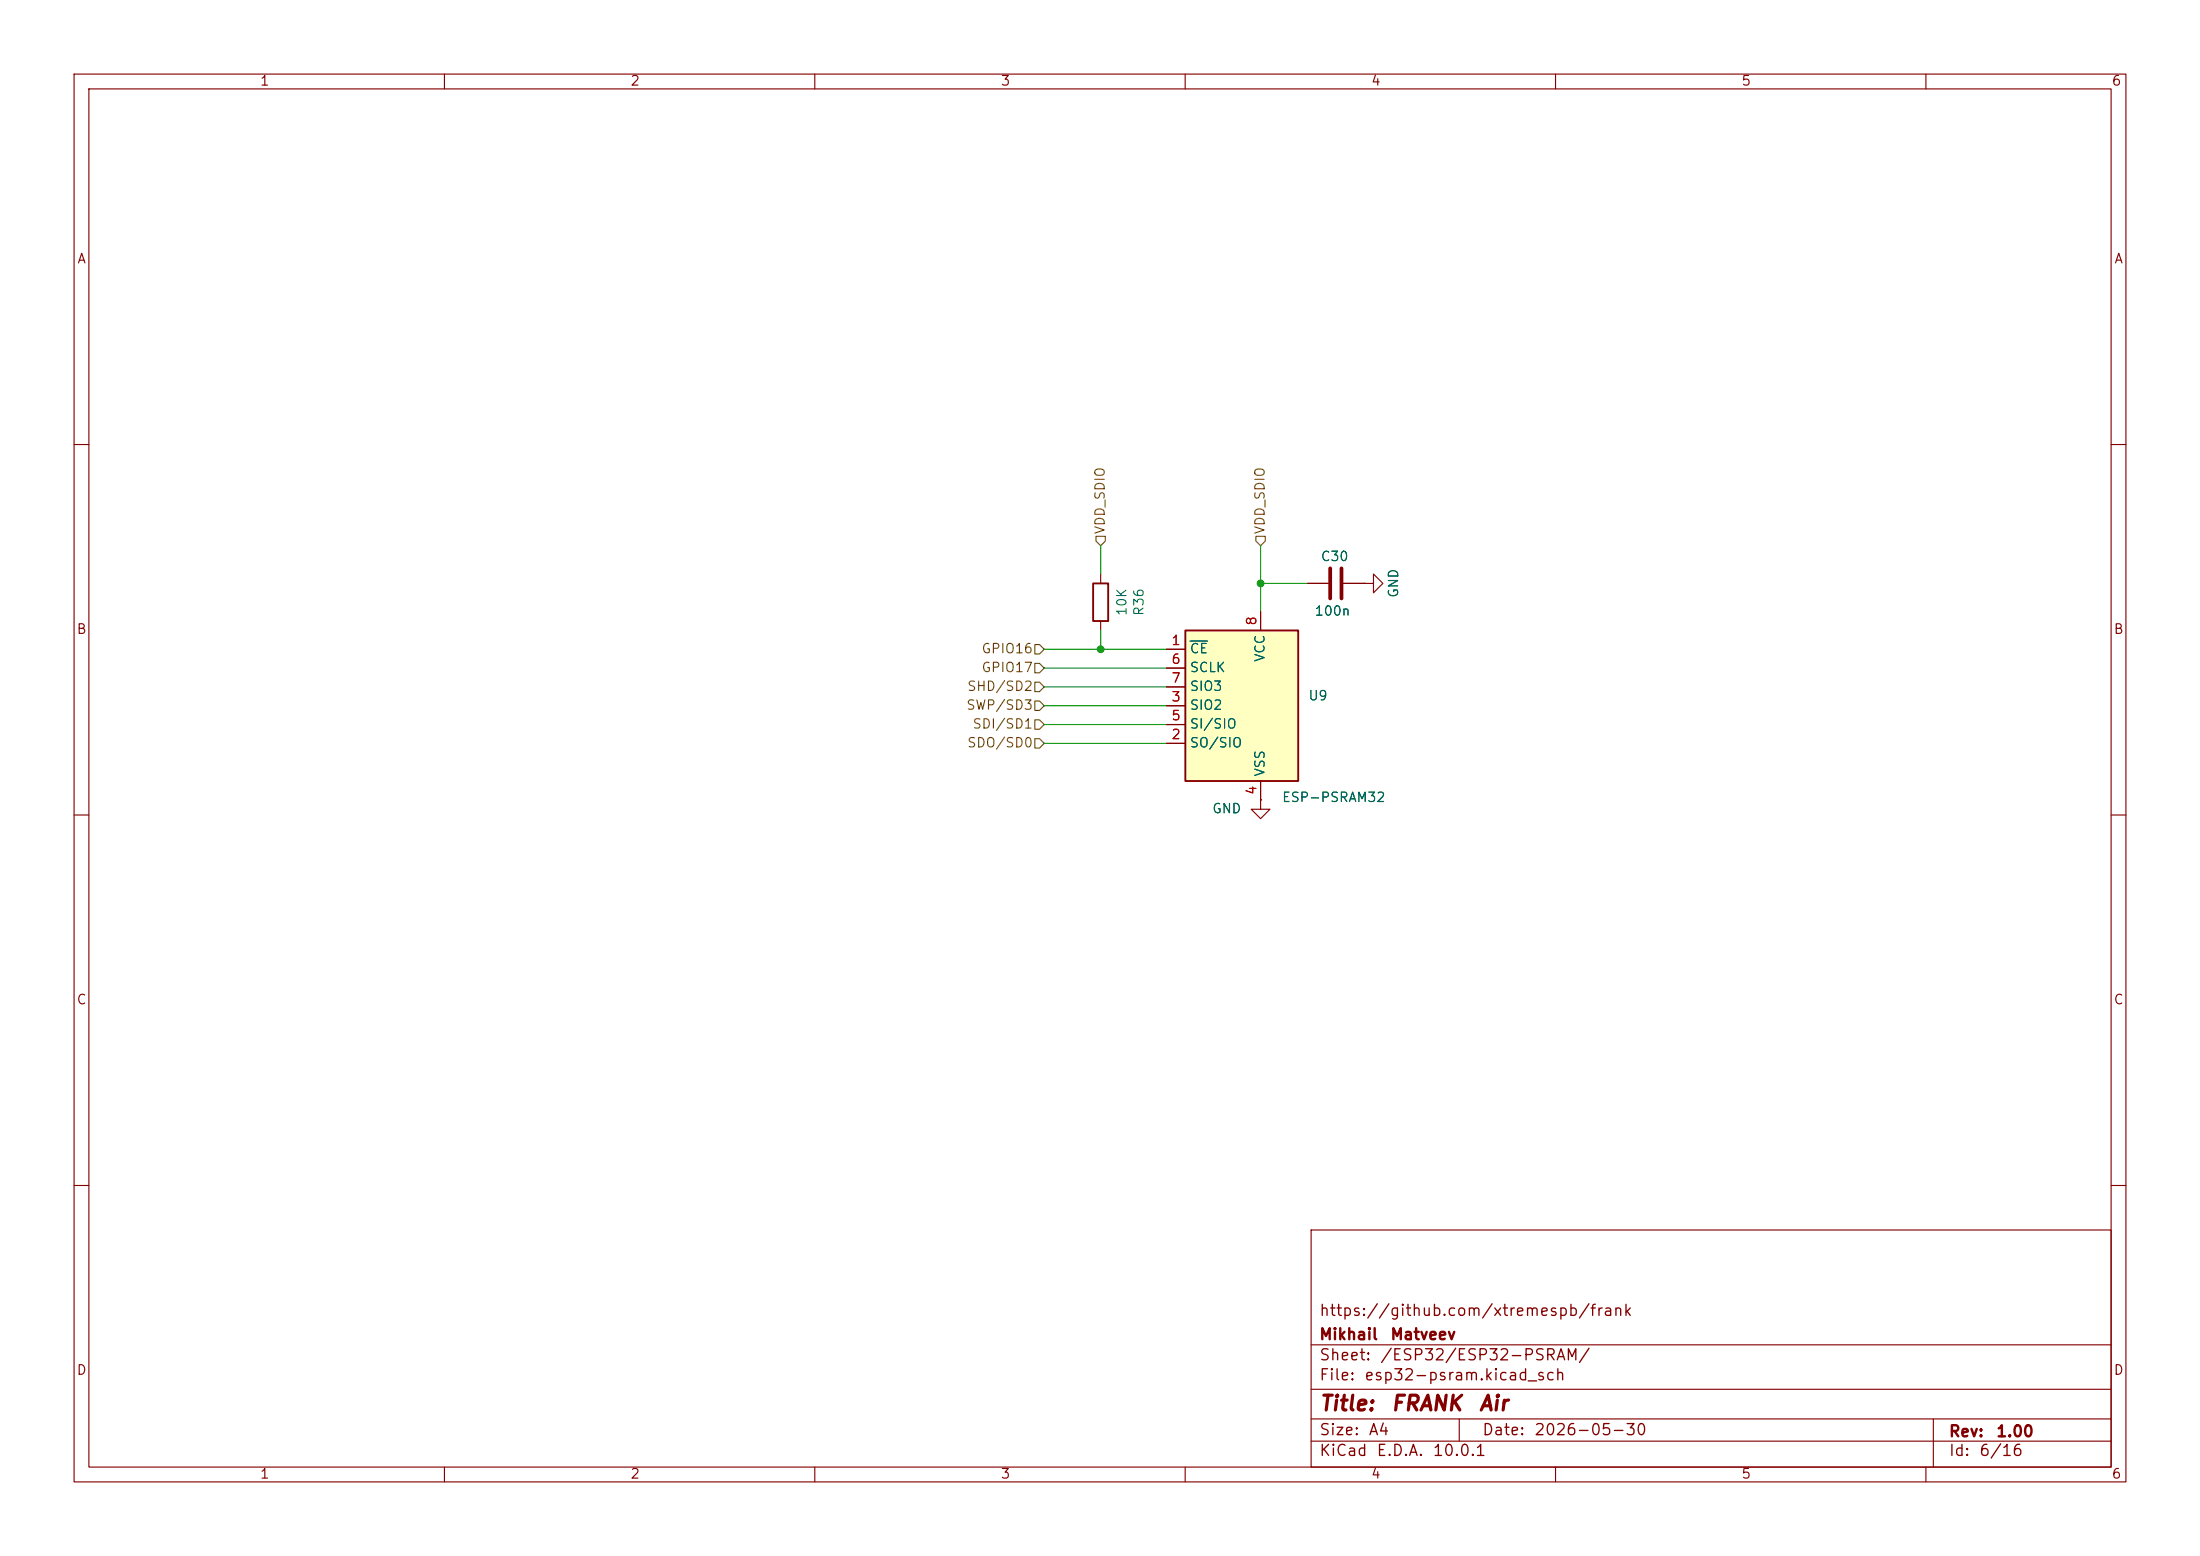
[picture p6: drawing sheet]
<svg xmlns="http://www.w3.org/2000/svg" width="297mm" height="210mm" viewBox="0 0 297 210" stroke-linecap="round" stroke-linejoin="round" font-family="sans-serif">
<g fill="none" stroke="#840000" stroke-width=".15">
<path d="M10 10h277v190h-277zM12 12h273v186h-273zM60 10v2M110 10v2M160 10v2M210 10v2M260 10v2M10 60h2M148.6 77.5v1.2M184.1 78.7h1.3v-1.2l1.3 1.2-1.3 1.3v-1.3M184.1 78.7h.1M285 60h2"/>
<path d="M148.6 83.8v1.3M10 110h2M170.2 108v1.2h1.2l-1.2 1.3-1.3-1.3h1.3M170.2 108h.1M285 110h2M10 160h2M177 166h108v32h-108zM285 160h2M60 198v2M110 198v2M160 198v2M177 194.5h108"/>
<path d="M177 191.5h108M177 187.5h108M177 181.5h108M197 191.5v3M210 198v2M260 198v2M261 191.5v6.5"/>
</g>
<path d="M147.6 78.7h2v5.1h-2z" fill="none" stroke="#840000" stroke-width=".25"/>
<path d="M160 85.1h15.3v20.3h-15.3z" fill="#ffffc2"/>
<path d="M160 85.1h15.3v20.3h-15.3z" fill="none" stroke="#840000" stroke-width=".25"/>
<path d="M176.5 78.7h2.8M181.4 78.7h2.7M184.1 78.7h.1M157.5 87.6h2.5M157.5 95.3h2.5M157.5 97.8h2.5M157.5 90.2h2.5M157.5 92.7h2.5M170.2 82.6v2.5M157.5 100.3h2.5M170.2 108h.1M170.2 105.4v2.6" fill="none" stroke="#840000" stroke-width=".15"/>
<path d="M160.7 86.5h2.3" fill="none" stroke="#006464" stroke-width=".15"/>
<path d="M179.6 76.7v4.1M181.1 76.7v4.1" fill="none" stroke="#840000" stroke-width=".51"/>
<path d="M148 72.4h1.2v.6l-.6 .7-.6-.7zM169.5 72.4h1.3v.6l-.6 .7-.7-.7zM139.7 92.1h.6l.7 .6-.7 .6h-.6zM139.7 87h.6l.7 .6-.7 .7h-.6zM139.7 94.6h.6l.7 .7-.7 .6h-.6zM139.7 99.7h.6l.7 .6-.7 .7h-.6zM139.7 89.5h.6l.7 .7-.7 .6h-.6zM139.7 97.2h.6l.7 .6-.7 .6h-.6z" fill="none" stroke="#725600" stroke-width=".15"/>
<path d="M148.6 73.7v3.8M170.2 73.7v8.9M170.2 78.7h6.3M141 87.6h16.5M141 95.3h16.5M141 92.7h16.5M141 97.8h16.5M141 90.2h16.5M148.6 85.1v2.5M141 100.3h16.5" fill="none" stroke="#009600" stroke-width=".15"/>
<g fill="#009600" stroke="#009600" stroke-width=".14">
<circle cx="148.6" cy="87.6" r=".46"/>
<circle cx="170.2" cy="78.7" r=".46"/>
</g>
<g font-size="2" fill="#840000">
<text x="178" y="190.9">Title:</text>
<text x="187.7" y="190.9">FRANK</text>
<text x="199.5" y="190.9">Air</text>
</g>
<g font-size="1.5" fill="#840000">
<text x="178" y="178">https://github.com/xtremespb/frank</text>
<text x="178" y="184">Sheet:</text>
<text x="178" y="181.2">Mikhail</text>
<text x="186.2" y="184">/ESP32/ESP32-PSRAM/</text>
<text x="187.6" y="181.2">Matveev</text>
<text x="178" y="186.7">File:</text>
<text x="184.1" y="186.7">esp32-psram.kicad_sch</text>
<text x="178" y="196.9">KiCad</text>
<text x="178" y="194.1">Size:</text>
<text x="184.7" y="194.1">A4</text>
<text x="185.7" y="196.9">E.D.A.</text>
<text x="193.3" y="196.9">10.0.1</text>
<text x="200" y="194.1">Date:</text>
<text x="207" y="194.1">2026-05-30</text>
<text x="263" y="194.3">Rev:</text>
<text x="263" y="196.9">Id:</text>
<text x="267.1" y="196.9">6/16</text>
<text x="269.4" y="194.3">1.00</text>
</g>
<g font-size="1.3" fill="#840000">
<text x="35" y="11.9">1</text>
<text x="85" y="11.9">2</text>
<text x="135" y="11.9">3</text>
<text x="185" y="11.9">4</text>
<text x="235" y="11.9">5</text>
<text x="285" y="11.9">6</text>
<text x="10.3" y="35.9">A</text>
<text x="285.3" y="35.9">A</text>
<text x="10.3" y="85.9">B</text>
<text x="285.3" y="85.9">B</text>
<text x="10.3" y="135.9">C</text>
<text x="285.3" y="135.9">C</text>
<text x="10.3" y="185.9">D</text>
<text x="285.3" y="185.9">D</text>
<text x="35" y="199.9">1</text>
<text x="85" y="199.9">2</text>
<text x="135" y="199.9">3</text>
<text x="185" y="199.9">4</text>
<text x="235" y="199.9">5</text>
<text x="285" y="199.9">6</text>
</g>
<g font-size="1.3" fill="#725600">
<text x="149.5" y="72.2" transform="rotate(-90 149.5 72.2)">VDD_SDIO</text>
<text x="171" y="72.2" transform="rotate(-90 171 72.2)">VDD_SDIO</text>
<text x="132.4" y="88.5">GPIO16</text>
<text x="130.5" y="93.6">SHD/SD2</text>
<text x="132.4" y="91">GPIO17</text>
<text x="130.4" y="96.1">SWP/SD3</text>
<text x="130.5" y="101.2">SDO/SD0</text>
<text x="131.2" y="98.7">SDI/SD1</text>
</g>
<g font-size="1.3" fill="#006464">
<text x="178.2" y="76">C30</text>
<text x="152.4" y="83.2" transform="rotate(-90 152.4 83.2)">10K</text>
<text x="154.7" y="83.2" transform="rotate(-90 154.7 83.2)">R36</text>
<text x="177.4" y="83.4">100n</text>
<text x="189.1" y="80.8" transform="rotate(-90 189.1 80.8)">GND</text>
<text x="160.5" y="88.5">CE</text>
<text x="171" y="89.4" transform="rotate(-90 171 89.4)">VCC</text>
<text x="160.5" y="91">SCLK</text>
<text x="160.5" y="93.6">SIO3</text>
<text x="176.5" y="94.8">U9</text>
<text x="160.5" y="101.2">SO/SIO</text>
<text x="160.5" y="96.1">SIO2</text>
<text x="160.5" y="98.7">SI/SIO</text>
<text x="171" y="104.9" transform="rotate(-90 171 104.9)">VSS</text>
<text x="163.6" y="110.1">GND</text>
<text x="173" y="108.6">ESP-PSRAM32</text>
</g>
<g font-size="1.3" fill="#a90000">
<text x="158" y="87.4">1</text>
<text x="158" y="89.9">6</text>
<text x="169.9" y="84.5" transform="rotate(-90 169.9 84.5)">8</text>
<text x="158" y="95">3</text>
<text x="158" y="92.5">7</text>
<text x="158" y="100.1">2</text>
<text x="158" y="97.5">5</text>
<text x="169.9" y="107.4" transform="rotate(-90 169.9 107.4)">4</text>
</g>
</svg>
